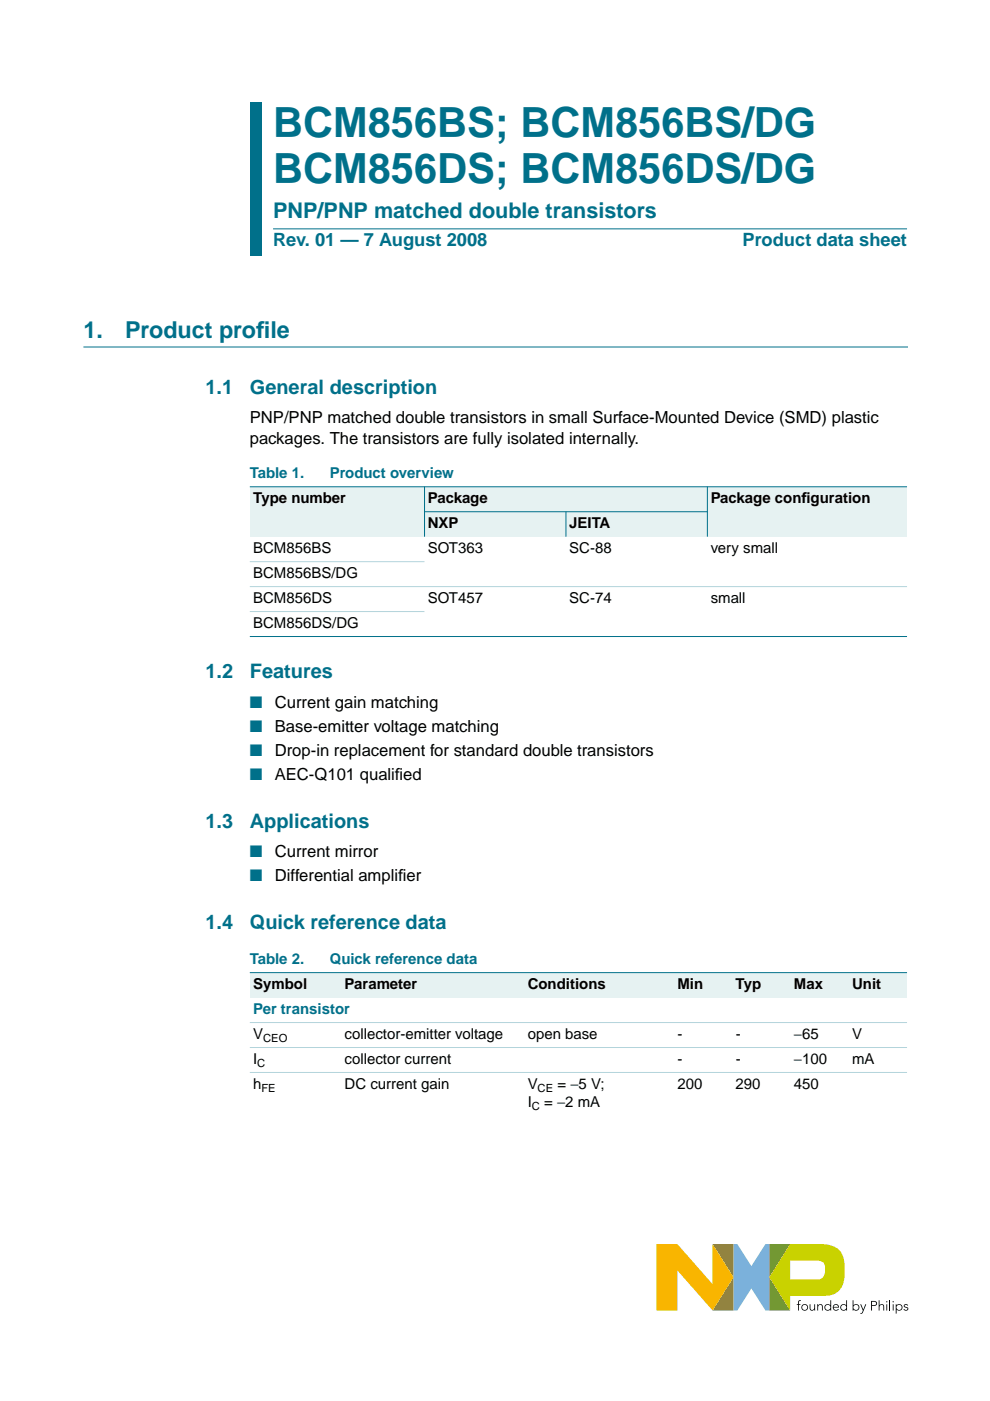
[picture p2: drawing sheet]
<svg xmlns="http://www.w3.org/2000/svg" width="210mm" height="297mm" viewBox="0 0 210 297" stroke-linecap="round" stroke-linejoin="round" font-family="sans-serif">
<path d="M155.5 263.8h.8l3 4.6 3-4.6h.8v14.1h-.8l-3-4.7-3 4.7h-.8z" fill="#7bb1db"/>
<path d="M151.1 263.8h4.4v14.1h-4.4l4.4-7.1z" fill="#958437"/>
<path d="M163.1 263.8h4.4l-4.4 7 4.4 7.1-4.4-.1z" fill="#739833"/>
<path d="M167.5 267.3h5.6a1.45 1.45 0 0 1 1.8 1.5 1.93 1.93 0 0 1-1.4 2.4h-6zM167.5 263.8l-4.4 7 4.4 7.1v-3.2h7.5a4 4 0 0 0 4.1-4.5 8.8 8.8 0 0 0-.7-4.5 4.8 4.8 0 0 0-4.6-1.9z" fill="#c9d200"/>
<path d="M139.2 263.8h4.4l7.5 8.5v-8.5l4.4 7-4.4 7.1-7.5-8.6v8.6h-4.4z" fill="#f9b500"/>
<g fill="#000">
<path d="M169.3 275.8l.5-.1-.4 .3v.5h.3v.2h-.3v1.2h-.2v-1.2h-.3v-.2h.3zM171.7 276.5h.1l.1 1 .3 .2 .4-.2v-1h.2v1.4h-.1l-.1-.3a.53 .53 0 0 1-.6 .3 .53 .53 0 0 1-.3-.6zM173.3 276.5h.1l.1 .3a.53 .53 0 0 1 .6-.3 .53 .53 0 0 1 .3 .6v.8h-.1l-.1-1-.3-.2h-.2l-.2 .5v.7h-.2zM182.4 276.5h.2l.4 1.1 .5-1.1h.2l-.7 1.8-.4 .2h-.2v-.1l.3-.1 .2-.4zM186.3 275.7h.2v1.1a.53 .53 0 0 1 .6-.3 .53 .53 0 0 1 .4 .6v.8h-.2v-1l-.4-.2h-.2l-.2 .5v.7h-.2zM191.7 276.7l.4-.2 .3 .1 .2 .1-.2 .1-.3-.1-.3 .2 .7 .3 .1 .3a.57 .57 0 0 1-.5 .4 .57 .57 0 0 1-.5-.3l.1-.1 .4 .2 .3-.2-.7-.4z"/>
<path d="M170.1 277.2a.55 .55 0 0 0 1.1 0 .55 .55 0 0 0-1.1 0zM169.9 277.2a.71 .71 0 0 1 1.4 0 .71 .71 0 0 1-1.4 0z"/>
<path d="M175 277.2a.55 .55 0 0 0 1.1 0 .55 .55 0 0 0-1.1 0zM175 276.7l.5-.2 .6 .3v-1.1h.1v2.2h-.1v-.3a.71 .71 0 0 1-1.1 .1 .71 .71 0 0 1 0-1z"/>
<path d="M176.9 276.7l-.2 .4h1l-.2-.4zM176.8 276.7a.65 .65 0 0 1 .7-.2 .65 .65 0 0 1 .4 .7h-1.2l.2 .4 .5 .1 .3-.2 .1 .1a.71 .71 0 0 1-1 .1 .71 .71 0 0 1 0-1z"/>
<path d="M178.3 277.2a.55 .55 0 0 0 1.1 0 .55 .55 0 0 0-1.1 0zM178.4 276.7l.5-.2 .5 .3v-1.1h.2v2.2h-.2v-.3a.71 .71 0 0 1-1 .1 .71 .71 0 0 1 0-1z"/>
<path d="M180.9 277.2a.55 .55 0 0 0 1.1 0 .55 .55 0 0 0-1.1 0zM180.8 275.7h.2v1.1a.7 .7 0 0 1 1-.1 .7 .7 0 0 1 0 1 .7 .7 0 0 1-1-.1v.3h-.2z"/>
<path d="M184.9 276v.7l.8-.1v-.5zM184.7 275.8a1.17 1.17 0 0 1 1.2 .3 .54 .54 0 0 1 0 .6 .54 .54 0 0 1-.6 .2h-.4v1h-.2z"/>
<path d="M187.9 276.5h.2v1.4h-.2zM187.9 276a.15 .15 0 0 1 .3 0 .15 .15 0 0 1-.3 0z"/>
<path d="M189.3 276.5h.2v1.4h-.2zM189.2 276a.15 .15 0 0 1 .3 0 .15 .15 0 0 1-.3 0z"/>
<path d="M190.1 277.2a.55 .55 0 0 0 1.1 0 .55 .55 0 0 0-1.1 0zM189.9 276.5h.2v.3a.7 .7 0 0 1 1-.1 .7 .7 0 0 1 0 1 .7 .7 0 0 1-1-.1v.9h-.2z"/>
</g>
<path d="M188.7 275.7v2.2" fill="none" stroke="#000" stroke-width=".21"/>
<path d="M17.7 73.6h174.7" fill="none" stroke="#00708a" stroke-width=".21"/>
<g fill="#00708a">
<path d="M53 21.7h2.4v20.1h-2.4z" fill-rule="evenodd"/>
<path d="M53 41.8h2.4v6.7h-2.4z" fill-rule="evenodd"/>
<path d="M53 48.5h2.4v5.7h-2.4z" fill-rule="evenodd"/>
</g>
<path d="M57.9 48.5h134.4z" fill="#00708a" stroke="#00708a" stroke-width=".21"/>
<g fill="#e6f2f2">
<path d="M53 103.2h37v10.6h-37z" fill-rule="evenodd"/>
<path d="M90 103.2h60v5.3h-60z" fill-rule="evenodd"/>
<path d="M150 103.2h42.3v10.6h-42.3z" fill-rule="evenodd"/>
<path d="M90 108.5h30v5.3h-30z" fill-rule="evenodd"/>
<path d="M120 108.5h30v5.3h-30z" fill-rule="evenodd"/>
</g>
<g fill="#00708a" stroke="#00708a" stroke-width=".21">
<path d="M90 103.2v10.6z"/>
<path d="M120 108.5v5.3z"/>
<path d="M150 103.2v10.6z"/>
<path d="M53 103.2h139.3z"/>
<path d="M90 108.5h60z"/>
<path d="M53 135h139.3z"/>
</g>
<g fill="#b3d4db" stroke="#b3d4db" stroke-width=".21">
<path d="M53 119.1h37z"/>
<path d="M53 124.4h139.3z"/>
<path d="M53 129.7h37z"/>
</g>
<g fill="#e6f2f2">
<path d="M53 206.2h19.4v5.3h-19.4z" fill-rule="evenodd"/>
<path d="M72.4 206.2h38.8v5.3h-38.8z" fill-rule="evenodd"/>
<path d="M111.2 206.2h26.4v5.3h-26.4z" fill-rule="evenodd"/>
<path d="M137.6 206.2h5.3v5.3h-5.3z" fill-rule="evenodd"/>
<path d="M142.9 206.2h12.4v5.3h-12.4z" fill-rule="evenodd"/>
<path d="M155.3 206.2h12.3v5.3h-12.3z" fill-rule="evenodd"/>
<path d="M167.6 206.2h12.4v5.3h-12.4z" fill-rule="evenodd"/>
<path d="M180 206.2h12.3v5.3h-12.3z" fill-rule="evenodd"/>
</g>
<path d="M53 206.2h139.3z" fill="#00708a" stroke="#00708a" stroke-width=".21"/>
<g fill="#b3d4db" stroke="#b3d4db" stroke-width=".21">
<path d="M53 216.8h139.3z"/>
<path d="M53 222.1h139.3z"/>
<path d="M53 227.4h139.3z"/>
</g>
<g font-size="8.8" fill="#00708a">
<text x="57.9" y="29">BCM856BS; BCM856BS/DG</text>
<text x="57.9" y="38.9">BCM856DS; BCM856DS/DG</text>
</g>
<g font-size="4.9" fill="#00708a">
<text x="17.7" y="71.6">1.</text>
<text x="26.5" y="71.6">Product prof</text>
<text x="54.3" y="71.6">ile</text>
</g>
<text font-size="4.6" fill="#00708a" x="57.9" y="46.3">PNP/PNP matched double transistors</text>
<g font-size="4.2" fill="#00708a">
<text x="43.6" y="83.4">1.1</text>
<text x="53" y="83.4">General description</text>
<text x="43.6" y="143.8">1.2</text>
<text x="53" y="143.8">Features</text>
<text x="43.6" y="175.5">1.3</text>
<text x="53" y="175.5">Applications</text>
<text x="43.6" y="197">1.4</text>
<text x="53" y="197">Quick reference data</text>
</g>
<g font-size="3.9" fill="#00708a">
<text x="57.9" y="52.2">Rev. 01 — 7 August 2008</text>
<text x="157.5" y="52.2">Product data sheet</text>
</g>
<g font-size="3.5">
<text x="53" y="89.7">PNP/PNP matched double transistors in small Surface-Mounted Device (SMD) plastic</text>
<text x="53" y="94.1">packages. The transistors are fully isolated internally.</text>
<text x="58.3" y="150">Current gain matching</text>
<text x="58.3" y="155.1">Base-emitter voltage matching</text>
<text x="58.3" y="160.2">Drop-in replacement for standard double transistors</text>
<text x="58.3" y="165.4">AEC-Q101 qualif</text>
<text x="83.7" y="165.4">ied</text>
<text x="58.3" y="181.8">Current mirror</text>
<text x="58.3" y="186.9">Differential amplif</text>
<text x="84.4" y="186.9">ier</text>
</g>
<g font-size="3.5" fill="#00708a">
<text x="53" y="150">■</text>
<text x="53" y="155.1">■</text>
<text x="53" y="160.2">■</text>
<text x="53" y="165.4">■</text>
<text x="53" y="181.8">■</text>
<text x="53" y="186.9">■</text>
</g>
<g font-size="3.2" fill="#00708a">
<text x="53" y="101.4">Table 1.</text>
<text x="69.9" y="101.4">Product overview</text>
<text x="53" y="204.5">Table 2.</text>
<text x="69.9" y="204.5">Quick reference data</text>
<text x="53.7" y="215">Per transistor</text>
</g>
<g font-size="3.2">
<text x="53.7" y="106.7">Type number</text>
<text x="90.7" y="106.7">Package</text>
<text x="150.7" y="106.7">Package conf</text>
<text x="169.9" y="106.7">iguration</text>
<text x="90.7" y="112">NXP</text>
<text x="120.7" y="112">JEITA</text>
<text x="53.7" y="117.3">BCM856BS</text>
<text x="90.7" y="117.3">SOT363</text>
<text x="120.7" y="117.3">SC-88</text>
<text x="150.7" y="117.3">very small</text>
<text x="53.7" y="122.6">BCM856BS/DG</text>
<text x="53.7" y="127.9">BCM856DS</text>
<text x="90.7" y="127.9">SOT457</text>
<text x="120.7" y="127.9">SC-74</text>
<text x="150.7" y="127.9">small</text>
<text x="53.7" y="133.2">BCM856DS/DG</text>
<text x="53.7" y="209.7">Symbol</text>
<text x="73.1" y="209.7">Parameter</text>
<text x="111.9" y="209.7">Conditions</text>
<text x="143.6" y="209.7">Min</text>
<text x="156" y="209.7">Typ</text>
<text x="168.3" y="209.7">Max</text>
<text x="180.7" y="209.7">Unit</text>
<text x="53.7" y="220.3">V</text>
<text x="73.1" y="220.3">collector-emitter voltage</text>
<text x="111.9" y="220.3">open base</text>
<text x="143.6" y="220.3">-</text>
<text x="156" y="220.3">-</text>
<text x="168.3" y="220.3">−65</text>
<text x="180.7" y="220.3">V</text>
<text x="53.7" y="225.6">I</text>
<text x="73.1" y="225.6">collector current</text>
<text x="143.6" y="225.6">-</text>
<text x="156" y="225.6">-</text>
<text x="168.3" y="225.6">−100</text>
<text x="180.7" y="225.6">mA</text>
<text x="53.7" y="230.9">h</text>
<text x="73.1" y="230.9">DC current gain</text>
<text x="111.9" y="230.9">V</text>
<text x="118.2" y="230.9">= −5 V;</text>
<text x="143.6" y="230.9">200</text>
<text x="156" y="230.9">290</text>
<text x="168.3" y="230.9">450</text>
<text x="111.9" y="234.8">I</text>
<text x="115.4" y="234.8">= −2 mA</text>
</g>
<g font-size="2.4">
<text x="55.8" y="220.9">CEO</text>
<text x="54.6" y="226.2">C</text>
<text x="55.4" y="231.5">FE</text>
<text x="114" y="231.5">CE</text>
<text x="112.8" y="235.4">C</text>
</g>
</svg>
